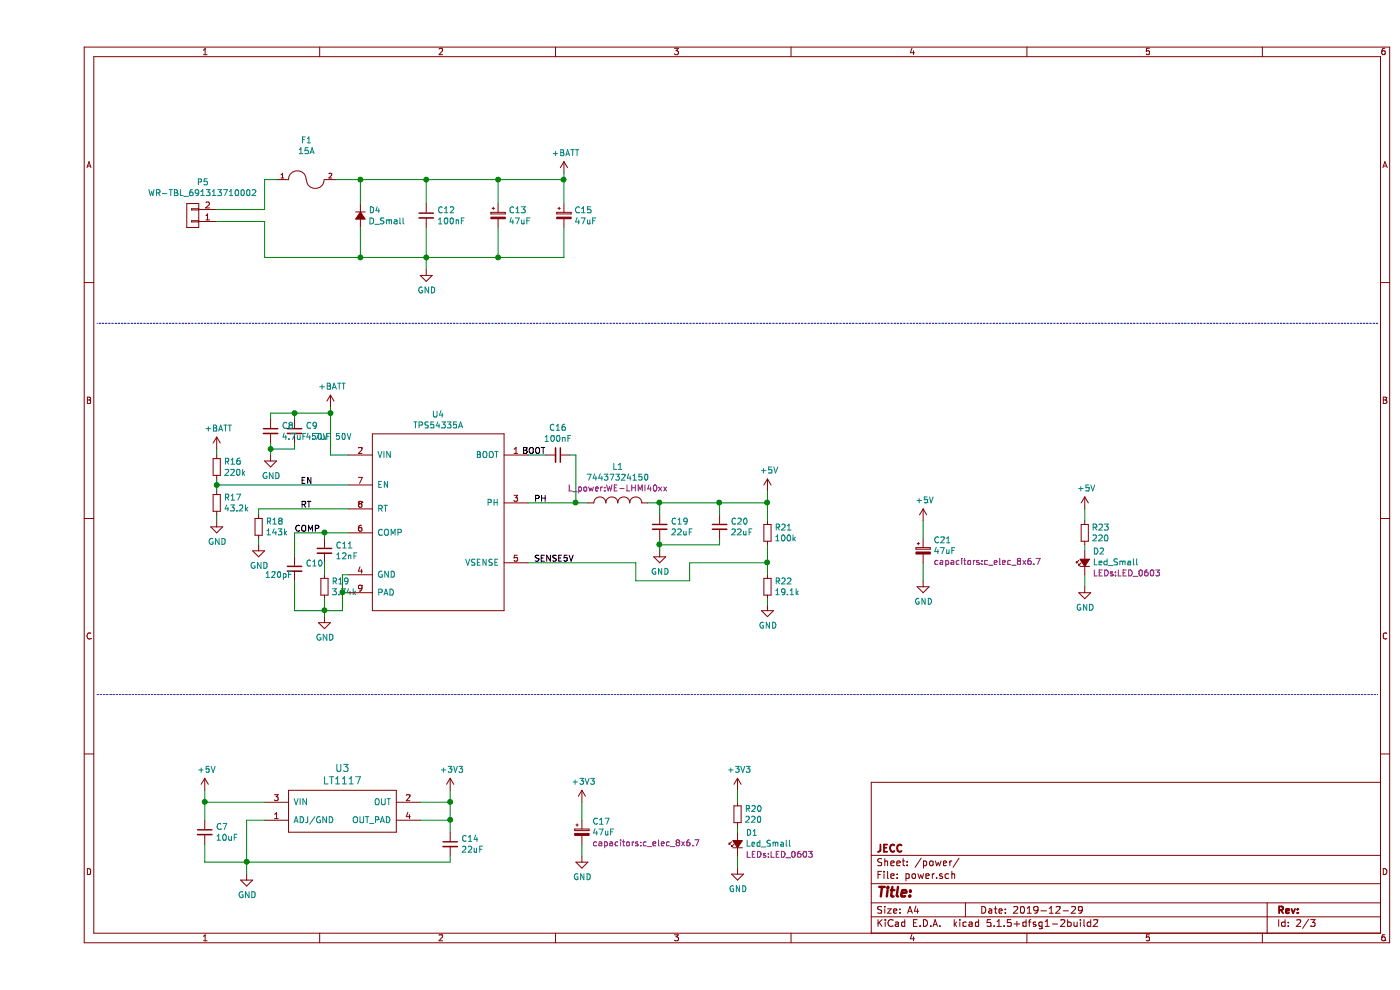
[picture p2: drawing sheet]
EESchema Schematic File Version 4
EELAYER 30 0
EELAYER END
$Descr A4 11693 8268
encoding utf-8
Sheet 2 3
Title ""
Date "2019-12-29"
Rev ""
Comp "JECC"
Comment1 ""
Comment2 ""
Comment3 ""
Comment4 ""
$EndDescr
$Comp
L devices:FUSE F1
U 1 1
P 2250 1500
AR Path="/5F5F9720/5ED360E7" Ref="F1"  Part="1" 
AR Path="/5F5F9C85/5ED360E7" Ref="F?"  Part="1" 
F 0 "F1" H 2250 1830 50  0000 C CNN
F 1 "15A" H 2250 1739 50  0000 C CNN
F 2 "fuse_holders_and_fuses:Fuseholder_ATO_Blade_littlefuse_8_Pin" H 2250 1648 50  0001 C CNN
F 3 "" H 2250 1500 50  0000 C CNN
	1    2250 1500
	1    0    0    -1  
$EndComp
$Comp
L devices:C_0603 C12
U 1 1
P 3250 1800
AR Path="/5F5F9720/5ED3911A" Ref="C12"  Part="1" 
AR Path="/5F5F9C85/5ED3911A" Ref="C?"  Part="1" 
F 0 "C12" H 3342 1846 50  0000 L CNN
F 1 "100nF" H 3342 1755 50  0000 L CNN
F 2 "capacitors:C_1206" H 3250 1650 50  0001 C CNN
F 3 "" H 3250 1800 50  0000 C CNN
	1    3250 1800
	1    0    0    -1  
$EndComp
Wire Wire Line
	2500 1500 2700 1500
Wire Wire Line
	2000 1500 1900 1500
Wire Wire Line
	1900 1500 1900 1750
Wire Wire Line
	1900 1850 1900 2150
Wire Wire Line
	3250 1700 3250 1500
Connection ~ 3250 1500
$Comp
L power-supply:+BATT #PWR0128
U 1 1
P 4400 1450
AR Path="/5F5F9720/5ED5D5AA" Ref="#PWR0128"  Part="1" 
AR Path="/5F5F9C85/5ED5D5AA" Ref="#PWR?"  Part="1" 
F 0 "#PWR0128" H 4400 1300 50  0001 C CNN
F 1 "+BATT" H 4415 1623 50  0000 C CNN
F 2 "" H 4400 1450 50  0000 C CNN
F 3 "" H 4400 1450 50  0000 C CNN
	1    4400 1450
	1    0    0    -1  
$EndComp
Wire Wire Line
	3250 2250 3250 2150
$Comp
L voltage-regulators:TPS54335A U4
U 1 1
P 3350 4300
AR Path="/5F5F9720/5EDCA4F6" Ref="U4"  Part="1" 
AR Path="/5F5F9C85/5EDCA4F6" Ref="U?"  Part="1" 
F 0 "U4" H 3350 5140 50  0000 C CNN
F 1 "TPS54335A" H 3350 5049 50  0000 C CNN
F 2 "SOIC:SOIC-8-1EP_3.9x4.9mm_Pitch1.27mm" H 3250 4200 50  0001 C CNN
F 3 "" H 3350 4300 50  0001 C CNN
	1    3350 4300
	1    0    0    -1  
$EndComp
Wire Wire Line
	2600 3800 2450 3800
$Comp
L devices:C_1206 C9
U 1 1
P 2150 3600
AR Path="/5F5F9720/5EDCC31F" Ref="C9"  Part="1" 
AR Path="/5F5F9C85/5EDCC31F" Ref="C?"  Part="1" 
F 0 "C9" H 2242 3646 50  0000 L CNN
F 1 "4.7uF 50V" H 2242 3555 50  0000 L CNN
F 2 "capacitors:C_1206" H 2150 3450 50  0001 C CNN
F 3 "" H 2150 3600 50  0000 C CNN
	1    2150 3600
	1    0    0    -1  
$EndComp
Wire Wire Line
	1950 3450 2150 3450
$Comp
L devices:C_1206 C8
U 1 1
P 1950 3600
AR Path="/5F5F9720/5EDCD909" Ref="C8"  Part="1" 
AR Path="/5F5F9C85/5EDCD909" Ref="C?"  Part="1" 
F 0 "C8" H 2042 3646 50  0000 L CNN
F 1 "4.7uF 50V" H 2042 3555 50  0000 L CNN
F 2 "capacitors:C_1206" H 1950 3450 50  0001 C CNN
F 3 "" H 1950 3600 50  0000 C CNN
	1    1950 3600
	1    0    0    -1  
$EndComp
Wire Wire Line
	1950 3500 1950 3450
Wire Wire Line
	2150 3500 2150 3450
Connection ~ 2150 3450
Wire Wire Line
	2150 3450 2450 3450
Wire Wire Line
	1950 3700 1950 3750
Wire Wire Line
	1950 3750 2150 3750
Wire Wire Line
	2150 3750 2150 3700
Wire Wire Line
	1950 3750 1950 3800
Connection ~ 1950 3750
$Comp
L power-supply:GND #PWR0129
U 1 1
P 1950 3800
AR Path="/5F5F9720/5EDD00B0" Ref="#PWR0129"  Part="1" 
AR Path="/5F5F9C85/5EDD00B0" Ref="#PWR?"  Part="1" 
F 0 "#PWR0129" H 1950 3550 50  0001 C CNN
F 1 "GND" H 1955 3627 50  0000 C CNN
F 2 "" H 1950 3800 50  0000 C CNN
F 3 "" H 1950 3800 50  0000 C CNN
	1    1950 3800
	1    0    0    -1  
$EndComp
Connection ~ 2450 3450
Wire Wire Line
	2450 3450 2450 3400
Wire Wire Line
	2450 3450 2450 3800
$Comp
L power-supply:+BATT #PWR0130
U 1 1
P 2450 3400
AR Path="/5F5F9720/5EDD1FFB" Ref="#PWR0130"  Part="1" 
AR Path="/5F5F9C85/5EDD1FFB" Ref="#PWR?"  Part="1" 
F 0 "#PWR0130" H 2450 3250 50  0001 C CNN
F 1 "+BATT" H 2465 3573 50  0000 C CNN
F 2 "" H 2450 3400 50  0000 C CNN
F 3 "" H 2450 3400 50  0000 C CNN
	1    2450 3400
	1    0    0    -1  
$EndComp
Wire Wire Line
	2600 4050 1500 4050
Wire Wire Line
	1500 4050 1500 4000
Wire Wire Line
	1500 4050 1500 4100
Connection ~ 1500 4050
$Comp
L devices:R_0603 R16
U 1 1
P 1500 3900
AR Path="/5F5F9720/5EDD3F74" Ref="R16"  Part="1" 
AR Path="/5F5F9C85/5EDD3F74" Ref="R?"  Part="1" 
F 0 "R16" H 1559 3946 50  0000 L CNN
F 1 "220k" H 1559 3855 50  0000 L CNN
F 2 "resistors:R_0603" H 1500 3750 50  0001 C CNN
F 3 "" H 1500 3900 50  0000 C CNN
	1    1500 3900
	1    0    0    -1  
$EndComp
$Comp
L devices:R_0603 R17
U 1 1
P 1500 4200
AR Path="/5F5F9720/5EDD4333" Ref="R17"  Part="1" 
AR Path="/5F5F9C85/5EDD4333" Ref="R?"  Part="1" 
F 0 "R17" H 1559 4246 50  0000 L CNN
F 1 "43.2k" H 1559 4155 50  0000 L CNN
F 2 "resistors:R_0603" H 1500 4050 50  0001 C CNN
F 3 "" H 1500 4200 50  0000 C CNN
	1    1500 4200
	1    0    0    -1  
$EndComp
$Comp
L power-supply:+BATT #PWR0131
U 1 1
P 1500 3750
AR Path="/5F5F9720/5EDD7C1A" Ref="#PWR0131"  Part="1" 
AR Path="/5F5F9C85/5EDD7C1A" Ref="#PWR?"  Part="1" 
F 0 "#PWR0131" H 1500 3600 50  0001 C CNN
F 1 "+BATT" H 1515 3923 50  0000 C CNN
F 2 "" H 1500 3750 50  0000 C CNN
F 3 "" H 1500 3750 50  0000 C CNN
	1    1500 3750
	1    0    0    -1  
$EndComp
$Comp
L power-supply:GND #PWR0132
U 1 1
P 1500 4350
AR Path="/5F5F9720/5EDD7ECB" Ref="#PWR0132"  Part="1" 
AR Path="/5F5F9C85/5EDD7ECB" Ref="#PWR?"  Part="1" 
F 0 "#PWR0132" H 1500 4100 50  0001 C CNN
F 1 "GND" H 1505 4177 50  0000 C CNN
F 2 "" H 1500 4350 50  0000 C CNN
F 3 "" H 1500 4350 50  0000 C CNN
	1    1500 4350
	1    0    0    -1  
$EndComp
Wire Wire Line
	1500 3750 1500 3800
Wire Wire Line
	1500 4300 1500 4350
Wire Wire Line
	2600 4250 1850 4250
Wire Wire Line
	1850 4250 1850 4300
Text Label 2200 4050 0    50   ~ 0
EN
$Comp
L devices:R_0603 R18
U 1 1
P 1850 4400
AR Path="/5F5F9720/5EDDAA24" Ref="R18"  Part="1" 
AR Path="/5F5F9C85/5EDDAA24" Ref="R?"  Part="1" 
F 0 "R18" H 1909 4446 50  0000 L CNN
F 1 "143k" H 1909 4355 50  0000 L CNN
F 2 "resistors:R_0603" H 1850 4250 50  0001 C CNN
F 3 "" H 1850 4400 50  0000 C CNN
	1    1850 4400
	1    0    0    -1  
$EndComp
$Comp
L power-supply:GND #PWR0133
U 1 1
P 1850 4550
AR Path="/5F5F9720/5EDDAE67" Ref="#PWR0133"  Part="1" 
AR Path="/5F5F9C85/5EDDAE67" Ref="#PWR?"  Part="1" 
F 0 "#PWR0133" H 1850 4300 50  0001 C CNN
F 1 "GND" H 1855 4377 50  0000 C CNN
F 2 "" H 1850 4550 50  0000 C CNN
F 3 "" H 1850 4550 50  0000 C CNN
	1    1850 4550
	1    0    0    -1  
$EndComp
Wire Wire Line
	1850 4550 1850 4500
$Comp
L devices:C_0603 C11
U 1 1
P 2400 4600
AR Path="/5F5F9720/5EDDC5EE" Ref="C11"  Part="1" 
AR Path="/5F5F9C85/5EDDC5EE" Ref="C?"  Part="1" 
F 0 "C11" H 2492 4646 50  0000 L CNN
F 1 "12nF" H 2492 4555 50  0000 L CNN
F 2 "capacitors:C_0603" H 2400 4450 50  0001 C CNN
F 3 "" H 2400 4600 50  0000 C CNN
	1    2400 4600
	1    0    0    -1  
$EndComp
$Comp
L devices:C_0603 C10
U 1 1
P 2150 4750
AR Path="/5F5F9720/5EDDCBDA" Ref="C10"  Part="1" 
AR Path="/5F5F9C85/5EDDCBDA" Ref="C?"  Part="1" 
F 0 "C10" H 2242 4796 50  0000 L CNN
F 1 "120pF" H 1900 4700 50  0000 L CNN
F 2 "capacitors:C_0603" H 2150 4600 50  0001 C CNN
F 3 "" H 2150 4750 50  0000 C CNN
	1    2150 4750
	1    0    0    -1  
$EndComp
$Comp
L devices:R_0603 R19
U 1 1
P 2400 4900
AR Path="/5F5F9720/5EDDD09D" Ref="R19"  Part="1" 
AR Path="/5F5F9C85/5EDDD09D" Ref="R?"  Part="1" 
F 0 "R19" H 2459 4946 50  0000 L CNN
F 1 "3.74k" H 2459 4855 50  0000 L CNN
F 2 "resistors:R_0603" H 2400 4750 50  0001 C CNN
F 3 "" H 2400 4900 50  0000 C CNN
	1    2400 4900
	1    0    0    -1  
$EndComp
$Comp
L power-supply:GND #PWR0134
U 1 1
P 2400 5150
AR Path="/5F5F9720/5EDDD61E" Ref="#PWR0134"  Part="1" 
AR Path="/5F5F9C85/5EDDD61E" Ref="#PWR?"  Part="1" 
F 0 "#PWR0134" H 2400 4900 50  0001 C CNN
F 1 "GND" H 2405 4977 50  0000 C CNN
F 2 "" H 2400 5150 50  0000 C CNN
F 3 "" H 2400 5150 50  0000 C CNN
	1    2400 5150
	1    0    0    -1  
$EndComp
Wire Wire Line
	2600 4450 2400 4450
Wire Wire Line
	2150 4450 2150 4650
Wire Wire Line
	2400 4500 2400 4450
Connection ~ 2400 4450
Wire Wire Line
	2400 4450 2150 4450
Wire Wire Line
	2400 4700 2400 4800
Wire Wire Line
	2150 4850 2150 5100
Wire Wire Line
	2150 5100 2400 5100
Wire Wire Line
	2550 5100 2550 4950
Wire Wire Line
	2550 4800 2600 4800
Wire Wire Line
	2600 4950 2550 4950
Connection ~ 2550 4950
Wire Wire Line
	2550 4950 2550 4800
Wire Wire Line
	2400 5000 2400 5100
Connection ~ 2400 5100
Wire Wire Line
	2400 5100 2550 5100
Wire Wire Line
	2400 5100 2400 5150
Text Label 2200 4250 0    50   ~ 0
RT
Text Label 2150 4450 0    50   ~ 0
COMP
$Comp
L devices:C_0603 C16
U 1 1
P 4350 3800
AR Path="/5F5F9720/5EDE7565" Ref="C16"  Part="1" 
AR Path="/5F5F9C85/5EDE7565" Ref="C?"  Part="1" 
F 0 "C16" V 4121 3800 50  0000 C CNN
F 1 "100nF" V 4212 3800 50  0000 C CNN
F 2 "capacitors:C_0603" H 4350 3650 50  0001 C CNN
F 3 "" H 4350 3800 50  0000 C CNN
	1    4350 3800
	0    1    1    0   
$EndComp
$Comp
L devices:C_1206 C19
U 1 1
P 5200 4400
AR Path="/5F5F9720/5EDE7C21" Ref="C19"  Part="1" 
AR Path="/5F5F9C85/5EDE7C21" Ref="C?"  Part="1" 
F 0 "C19" H 5292 4446 50  0000 L CNN
F 1 "22uF" H 5292 4355 50  0000 L CNN
F 2 "capacitors:C_1206" H 5200 4250 50  0001 C CNN
F 3 "" H 5200 4400 50  0000 C CNN
	1    5200 4400
	1    0    0    -1  
$EndComp
$Comp
L devices:C_1206 C20
U 1 1
P 5700 4400
AR Path="/5F5F9720/5EDE81BD" Ref="C20"  Part="1" 
AR Path="/5F5F9C85/5EDE81BD" Ref="C?"  Part="1" 
F 0 "C20" H 5792 4446 50  0000 L CNN
F 1 "22uF" H 5792 4355 50  0000 L CNN
F 2 "capacitors:C_1206" H 5700 4250 50  0001 C CNN
F 3 "" H 5700 4400 50  0000 C CNN
	1    5700 4400
	1    0    0    -1  
$EndComp
$Comp
L L_power:74437346100 L1
U 1 1
P 4850 4200
AR Path="/5F5F9720/5EDEACA6" Ref="L1"  Part="1" 
AR Path="/5F5F9C85/5EDEACA6" Ref="L?"  Part="1" 
F 0 "L1" H 4850 4505 50  0000 C CNN
F 1 "74437324150" H 4850 4414 50  0000 C CNN
F 2 "L_power:WE-LHMI40xx" H 4850 4323 50  0000 C CNN
F 3 "" H 4850 4200 50  0000 C CNN
	1    4850 4200
	1    0    0    -1  
$EndComp
Wire Wire Line
	4100 3800 4250 3800
Wire Wire Line
	4450 3800 4500 3800
Wire Wire Line
	4500 3800 4500 4200
Wire Wire Line
	4500 4200 4600 4200
Wire Wire Line
	4100 4200 4500 4200
Connection ~ 4500 4200
Wire Wire Line
	5100 4200 5200 4200
Wire Wire Line
	5200 4300 5200 4200
Connection ~ 5200 4200
Wire Wire Line
	5200 4200 5700 4200
Wire Wire Line
	5700 4300 5700 4200
Connection ~ 5700 4200
Wire Wire Line
	5700 4200 6100 4200
Wire Wire Line
	5200 4500 5200 4550
Wire Wire Line
	5200 4550 5700 4550
Wire Wire Line
	5700 4550 5700 4500
Wire Wire Line
	5200 4550 5200 4600
Connection ~ 5200 4550
$Comp
L power-supply:GND #PWR0135
U 1 1
P 5200 4600
AR Path="/5F5F9720/5EDFB36D" Ref="#PWR0135"  Part="1" 
AR Path="/5F5F9C85/5EDFB36D" Ref="#PWR?"  Part="1" 
F 0 "#PWR0135" H 5200 4350 50  0001 C CNN
F 1 "GND" H 5205 4427 50  0000 C CNN
F 2 "" H 5200 4600 50  0000 C CNN
F 3 "" H 5200 4600 50  0000 C CNN
	1    5200 4600
	1    0    0    -1  
$EndComp
Wire Wire Line
	6100 4100 6100 4200
Connection ~ 6100 4200
Wire Wire Line
	6100 4200 6100 4350
$Comp
L power-supply:+5V #PWR0136
U 1 1
P 6100 4100
AR Path="/5F5F9720/5EDFD5F4" Ref="#PWR0136"  Part="1" 
AR Path="/5F5F9C85/5EDFD5F4" Ref="#PWR?"  Part="1" 
F 0 "#PWR0136" H 6100 3950 50  0001 C CNN
F 1 "+5V" H 6115 4273 50  0000 C CNN
F 2 "" H 6100 4100 50  0000 C CNN
F 3 "" H 6100 4100 50  0000 C CNN
	1    6100 4100
	1    0    0    -1  
$EndComp
$Comp
L devices:R_0603 R21
U 1 1
P 6100 4450
AR Path="/5F5F9720/5EDFD987" Ref="R21"  Part="1" 
AR Path="/5F5F9C85/5EDFD987" Ref="R?"  Part="1" 
F 0 "R21" H 6159 4496 50  0000 L CNN
F 1 "100k" H 6159 4405 50  0000 L CNN
F 2 "resistors:R_0603" H 6100 4300 50  0001 C CNN
F 3 "" H 6100 4450 50  0000 C CNN
	1    6100 4450
	1    0    0    -1  
$EndComp
$Comp
L devices:R_0603 R22
U 1 1
P 6100 4900
AR Path="/5F5F9720/5EDFDF17" Ref="R22"  Part="1" 
AR Path="/5F5F9C85/5EDFDF17" Ref="R?"  Part="1" 
F 0 "R22" H 6159 4946 50  0000 L CNN
F 1 "19.1k" H 6159 4855 50  0000 L CNN
F 2 "resistors:R_0603" H 6100 4750 50  0001 C CNN
F 3 "" H 6100 4900 50  0000 C CNN
	1    6100 4900
	1    0    0    -1  
$EndComp
Wire Wire Line
	6100 4550 6100 4700
Wire Wire Line
	4100 4700 5000 4700
Wire Wire Line
	5000 4700 5000 4850
Wire Wire Line
	5000 4850 5450 4850
Wire Wire Line
	5450 4850 5450 4700
Wire Wire Line
	5450 4700 6100 4700
Connection ~ 6100 4700
Wire Wire Line
	6100 4700 6100 4800
Wire Wire Line
	6100 5000 6100 5050
$Comp
L power-supply:GND #PWR0137
U 1 1
P 6100 5050
AR Path="/5F5F9720/5EE04652" Ref="#PWR0137"  Part="1" 
AR Path="/5F5F9C85/5EE04652" Ref="#PWR?"  Part="1" 
F 0 "#PWR0137" H 6100 4800 50  0001 C CNN
F 1 "GND" H 6105 4877 50  0000 C CNN
F 2 "" H 6100 5050 50  0000 C CNN
F 3 "" H 6100 5050 50  0000 C CNN
	1    6100 5050
	1    0    0    -1  
$EndComp
Text Label 4050 3800 0    50   ~ 0
BOOT
Text Label 4150 4200 0    50   ~ 0
PH
Text Label 4150 4700 0    50   ~ 0
SENSE5V
$Comp
L voltage-regulators:LT1117 U3
U 1 1
P 2550 6800
AR Path="/5F5F9720/5EE092E2" Ref="U3"  Part="1" 
AR Path="/5F5F9C85/5EE092E2" Ref="U?"  Part="1" 
F 0 "U3" H 2550 7187 60  0000 C CNN
F 1 "LT1117" H 2550 7081 60  0000 C CNN
F 2 "SOT_TO:SOT-223" H 2500 6500 60  0001 C CNN
F 3 "" H 2550 6800 60  0000 C CNN
	1    2550 6800
	1    0    0    -1  
$EndComp
$Comp
L devices:C_1206 C7
U 1 1
P 1400 6950
AR Path="/5F5F9720/5EE0A0E4" Ref="C7"  Part="1" 
AR Path="/5F5F9C85/5EE0A0E4" Ref="C?"  Part="1" 
F 0 "C7" H 1492 6996 50  0000 L CNN
F 1 "10uF" H 1492 6905 50  0000 L CNN
F 2 "capacitors:C_1206" H 1400 6800 50  0001 C CNN
F 3 "" H 1400 6950 50  0000 C CNN
	1    1400 6950
	1    0    0    -1  
$EndComp
$Comp
L devices:C_1206 C14
U 1 1
P 3450 7050
AR Path="/5F5F9720/5EE0A47C" Ref="C14"  Part="1" 
AR Path="/5F5F9C85/5EE0A47C" Ref="C?"  Part="1" 
F 0 "C14" H 3542 7096 50  0000 L CNN
F 1 "22uF" H 3542 7005 50  0000 L CNN
F 2 "capacitors:C_1206" H 3450 6900 50  0001 C CNN
F 3 "" H 3450 7050 50  0000 C CNN
	1    3450 7050
	1    0    0    -1  
$EndComp
Wire Wire Line
	1900 6700 1400 6700
Wire Wire Line
	1400 6700 1400 6850
Connection ~ 1400 6700
Wire Wire Line
	1400 7050 1400 7200
Wire Wire Line
	1400 7200 1750 7200
Wire Wire Line
	3450 7200 3450 7150
Wire Wire Line
	1900 6850 1750 6850
Wire Wire Line
	1750 6850 1750 7200
Connection ~ 1750 7200
Wire Wire Line
	1750 7200 3450 7200
Wire Wire Line
	1750 7200 1750 7300
Wire Wire Line
	3200 6700 3450 6700
Wire Wire Line
	3450 6700 3450 6600
Wire Wire Line
	3200 6850 3450 6850
Wire Wire Line
	3450 6850 3450 6700
Connection ~ 3450 6700
Wire Wire Line
	3450 6950 3450 6850
Connection ~ 3450 6850
Wire Wire Line
	1400 6600 1400 6700
$Comp
L power-supply:+5V #PWR0138
U 1 1
P 1400 6600
AR Path="/5F5F9720/5EE285F2" Ref="#PWR0138"  Part="1" 
AR Path="/5F5F9C85/5EE285F2" Ref="#PWR?"  Part="1" 
F 0 "#PWR0138" H 1400 6450 50  0001 C CNN
F 1 "+5V" H 1415 6773 50  0000 C CNN
F 2 "" H 1400 6600 50  0000 C CNN
F 3 "" H 1400 6600 50  0000 C CNN
	1    1400 6600
	1    0    0    -1  
$EndComp
$Comp
L power-supply:GND #PWR0139
U 1 1
P 1750 7300
AR Path="/5F5F9720/5EE28C71" Ref="#PWR0139"  Part="1" 
AR Path="/5F5F9C85/5EE28C71" Ref="#PWR?"  Part="1" 
F 0 "#PWR0139" H 1750 7050 50  0001 C CNN
F 1 "GND" H 1755 7127 50  0000 C CNN
F 2 "" H 1750 7300 50  0000 C CNN
F 3 "" H 1750 7300 50  0000 C CNN
	1    1750 7300
	1    0    0    -1  
$EndComp
$Comp
L power-supply:+3V3 #PWR0140
U 1 1
P 3450 6600
AR Path="/5F5F9720/5EE29197" Ref="#PWR0140"  Part="1" 
AR Path="/5F5F9C85/5EE29197" Ref="#PWR?"  Part="1" 
F 0 "#PWR0140" H 3450 6450 50  0001 C CNN
F 1 "+3V3" H 3465 6773 50  0000 C CNN
F 2 "" H 3450 6600 50  0000 C CNN
F 3 "" H 3450 6600 50  0000 C CNN
	1    3450 6600
	1    0    0    -1  
$EndComp
Wire Wire Line
	3250 1900 3250 2150
Wire Wire Line
	1900 2150 2700 2150
Connection ~ 3250 2150
$Comp
L power-supply:GND #PWR0141
U 1 1
P 3250 2250
AR Path="/5F5F9720/5EE99C6D" Ref="#PWR0141"  Part="1" 
AR Path="/5F5F9C85/5EE99C6D" Ref="#PWR?"  Part="1" 
F 0 "#PWR0141" H 3250 2000 50  0001 C CNN
F 1 "GND" H 3255 2077 50  0000 C CNN
F 2 "" H 3250 2250 50  0000 C CNN
F 3 "" H 3250 2250 50  0000 C CNN
	1    3250 2250
	1    0    0    -1  
$EndComp
$Comp
L devices:CP_Small C13
U 1 1
P 3850 1800
F 0 "C13" H 3938 1846 50  0000 L CNN
F 1 "47uF " H 3938 1755 50  0000 L CNN
F 2 "capacitors:TantalC_SizeD_EIA-7343_Wave" H 3938 1709 50  0001 L CNN
F 3 "" H 3850 1800 50  0000 C CNN
	1    3850 1800
	1    0    0    -1  
$EndComp
$Comp
L devices:CP_Small C15
U 1 1
P 4400 1800
F 0 "C15" H 4488 1846 50  0000 L CNN
F 1 "47uF" H 4488 1755 50  0000 L CNN
F 2 "capacitors:TantalC_SizeD_EIA-7343_Wave" H 4400 1800 50  0001 C CNN
F 3 "" H 4400 1800 50  0000 C CNN
	1    4400 1800
	1    0    0    -1  
$EndComp
Wire Wire Line
	4400 1500 4400 1700
Wire Wire Line
	3850 1700 3850 1500
Wire Wire Line
	3250 1500 3850 1500
Connection ~ 3850 1500
Wire Wire Line
	3850 1500 4400 1500
Wire Wire Line
	3850 1900 3850 2150
Wire Wire Line
	3250 2150 3850 2150
Wire Wire Line
	3850 2150 4400 2150
Wire Wire Line
	4400 2150 4400 1900
Connection ~ 3850 2150
$Comp
L devices:CP_Small C21
U 1 1
P 7400 4600
F 0 "C21" H 7488 4691 50  0000 L CNN
F 1 "47uF" H 7488 4600 50  0000 L CNN
F 2 "capacitors:c_elec_8x6.7" H 7488 4509 50  0000 L CNN
F 3 "" H 7400 4600 50  0000 C CNN
	1    7400 4600
	1    0    0    -1  
$EndComp
$Comp
L devices:CP_Small C17
U 1 1
P 4550 6950
F 0 "C17" H 4638 7041 50  0000 L CNN
F 1 "47uF" H 4638 6950 50  0000 L CNN
F 2 "capacitors:c_elec_8x6.7" H 4638 6859 50  0000 L CNN
F 3 "" H 4550 6950 50  0000 C CNN
	1    4550 6950
	1    0    0    -1  
$EndComp
$Comp
L power-supply:+5V #PWR0143
U 1 1
P 7400 4350
AR Path="/5F5F9720/5F659644" Ref="#PWR0143"  Part="1" 
AR Path="/5F5F9C85/5F659644" Ref="#PWR?"  Part="1" 
F 0 "#PWR0143" H 7400 4200 50  0001 C CNN
F 1 "+5V" H 7415 4523 50  0000 C CNN
F 2 "" H 7400 4350 50  0000 C CNN
F 3 "" H 7400 4350 50  0000 C CNN
	1    7400 4350
	1    0    0    -1  
$EndComp
$Comp
L power-supply:+3V3 #PWR0144
U 1 1
P 4550 6700
AR Path="/5F5F9720/5F65BD8A" Ref="#PWR0144"  Part="1" 
AR Path="/5F5F9C85/5F65BD8A" Ref="#PWR?"  Part="1" 
F 0 "#PWR0144" H 4550 6550 50  0001 C CNN
F 1 "+3V3" H 4565 6873 50  0000 C CNN
F 2 "" H 4550 6700 50  0000 C CNN
F 3 "" H 4550 6700 50  0000 C CNN
	1    4550 6700
	1    0    0    -1  
$EndComp
$Comp
L power-supply:GND #PWR0145
U 1 1
P 4550 7150
AR Path="/5F5F9720/5F65E1BB" Ref="#PWR0145"  Part="1" 
AR Path="/5F5F9C85/5F65E1BB" Ref="#PWR?"  Part="1" 
F 0 "#PWR0145" H 4550 6900 50  0001 C CNN
F 1 "GND" H 4555 6977 50  0000 C CNN
F 2 "" H 4550 7150 50  0000 C CNN
F 3 "" H 4550 7150 50  0000 C CNN
	1    4550 7150
	1    0    0    -1  
$EndComp
$Comp
L power-supply:GND #PWR0146
U 1 1
P 7400 4850
AR Path="/5F5F9720/5F660574" Ref="#PWR0146"  Part="1" 
AR Path="/5F5F9C85/5F660574" Ref="#PWR?"  Part="1" 
F 0 "#PWR0146" H 7400 4600 50  0001 C CNN
F 1 "GND" H 7405 4677 50  0000 C CNN
F 2 "" H 7400 4850 50  0000 C CNN
F 3 "" H 7400 4850 50  0000 C CNN
	1    7400 4850
	1    0    0    -1  
$EndComp
Wire Wire Line
	7400 4350 7400 4500
Wire Wire Line
	7400 4700 7400 4850
Wire Wire Line
	4550 6850 4550 6700
Wire Wire Line
	4550 7050 4550 7150
$Comp
L devices:Led_Small D2
U 1 1
P 8750 4700
F 0 "D2" V 8841 4632 50  0000 R CNN
F 1 "Led_Small" V 8750 4632 50  0000 R CNN
F 2 "LEDs:LED_0603" V 8659 4632 50  0000 R CNN
F 3 "" V 8750 4700 50  0000 C CNN
	1    8750 4700
	0    -1   -1   0   
$EndComp
$Comp
L devices:R_0603 R23
U 1 1
P 8750 4450
F 0 "R23" H 8809 4496 50  0000 L CNN
F 1 "220" H 8809 4405 50  0000 L CNN
F 2 "resistors:R_0603" H 8750 4300 50  0001 C CNN
F 3 "" H 8750 4450 50  0000 C CNN
	1    8750 4450
	1    0    0    -1  
$EndComp
$Comp
L power-supply:GND #PWR0148
U 1 1
P 8750 4900
F 0 "#PWR0148" H 8750 4650 50  0001 C CNN
F 1 "GND" H 8755 4727 50  0000 C CNN
F 2 "" H 8750 4900 50  0000 C CNN
F 3 "" H 8750 4900 50  0000 C CNN
	1    8750 4900
	1    0    0    -1  
$EndComp
$Comp
L power-supply:+5V #PWR0149
U 1 1
P 8750 4250
F 0 "#PWR0149" H 8750 4100 50  0001 C CNN
F 1 "+5V" H 8765 4423 50  0000 C CNN
F 2 "" H 8750 4250 50  0000 C CNN
F 3 "" H 8750 4250 50  0000 C CNN
	1    8750 4250
	1    0    0    -1  
$EndComp
Wire Wire Line
	8750 4350 8750 4250
Wire Wire Line
	8750 4600 8750 4550
Wire Wire Line
	8750 4800 8750 4900
$Comp
L devices:Led_Small D1
U 1 1
P 5850 7050
F 0 "D1" V 5941 6982 50  0000 R CNN
F 1 "Led_Small" V 5850 6982 50  0000 R CNN
F 2 "LEDs:LED_0603" V 5759 6982 50  0000 R CNN
F 3 "" V 5850 7050 50  0000 C CNN
	1    5850 7050
	0    -1   -1   0   
$EndComp
$Comp
L devices:R_0603 R20
U 1 1
P 5850 6800
F 0 "R20" H 5909 6846 50  0000 L CNN
F 1 "220" H 5909 6755 50  0000 L CNN
F 2 "resistors:R_0603" H 5850 6650 50  0001 C CNN
F 3 "" H 5850 6800 50  0000 C CNN
	1    5850 6800
	1    0    0    -1  
$EndComp
$Comp
L power-supply:GND #PWR0150
U 1 1
P 5850 7250
F 0 "#PWR0150" H 5850 7000 50  0001 C CNN
F 1 "GND" H 5855 7077 50  0000 C CNN
F 2 "" H 5850 7250 50  0000 C CNN
F 3 "" H 5850 7250 50  0000 C CNN
	1    5850 7250
	1    0    0    -1  
$EndComp
Wire Wire Line
	5850 6700 5850 6600
Wire Wire Line
	5850 6950 5850 6900
Wire Wire Line
	5850 7150 5850 7250
$Comp
L power-supply:+3V3 #PWR0151
U 1 1
P 5850 6600
AR Path="/5F5F9720/5FEA841C" Ref="#PWR0151"  Part="1" 
AR Path="/5F5F9C85/5FEA841C" Ref="#PWR?"  Part="1" 
F 0 "#PWR0151" H 5850 6450 50  0001 C CNN
F 1 "+3V3" H 5865 6773 50  0000 C CNN
F 2 "" H 5850 6600 50  0000 C CNN
F 3 "" H 5850 6600 50  0000 C CNN
	1    5850 6600
	1    0    0    -1  
$EndComp
Wire Notes Line
	11200 2700 500  2700
Wire Notes Line
	500  5800 11200 5800
Wire Wire Line
	1500 1850 1900 1850
Wire Wire Line
	1900 1750 1500 1750
$Comp
L mechanical-connectors:WR-TBL_691313710002 P5
U 1 1
P 1300 1800
AR Path="/5F5F9720/5ED2F897" Ref="P5"  Part="1" 
AR Path="/5F5F9C85/5ED2F897" Ref="P?"  Part="1" 
F 0 "P5" H 1217 1525 50  0000 C CNN
F 1 "WR-TBL_691313710002" H 1217 1616 50  0000 C CNN
F 2 "mechanical-connectors:WR-TBL_691313710002" H 1200 1850 50  0001 C CNN
F 3 "" H 1300 1800 50  0000 C CNN
	1    1300 1800
	-1   0    0    1   
$EndComp
Wire Wire Line
	4400 1500 4400 1450
Connection ~ 4400 1500
$Comp
L devices:D_Small D4
U 1 1
P 2700 1800
F 0 "D4" V 2654 1868 50  0000 L CNN
F 1 "D_Small" V 2745 1868 50  0000 L CNN
F 2 "diodes:DO-214AB" V 2791 1868 50  0001 L CNN
F 3 "" V 2700 1800 50  0000 C CNN
	1    2700 1800
	0    1    1    0   
$EndComp
Wire Wire Line
	2700 1700 2700 1500
Connection ~ 2700 1500
Wire Wire Line
	2700 1500 3250 1500
Wire Wire Line
	2700 1900 2700 2150
Connection ~ 2700 2150
Wire Wire Line
	2700 2150 3250 2150
$EndSCHEMATC
